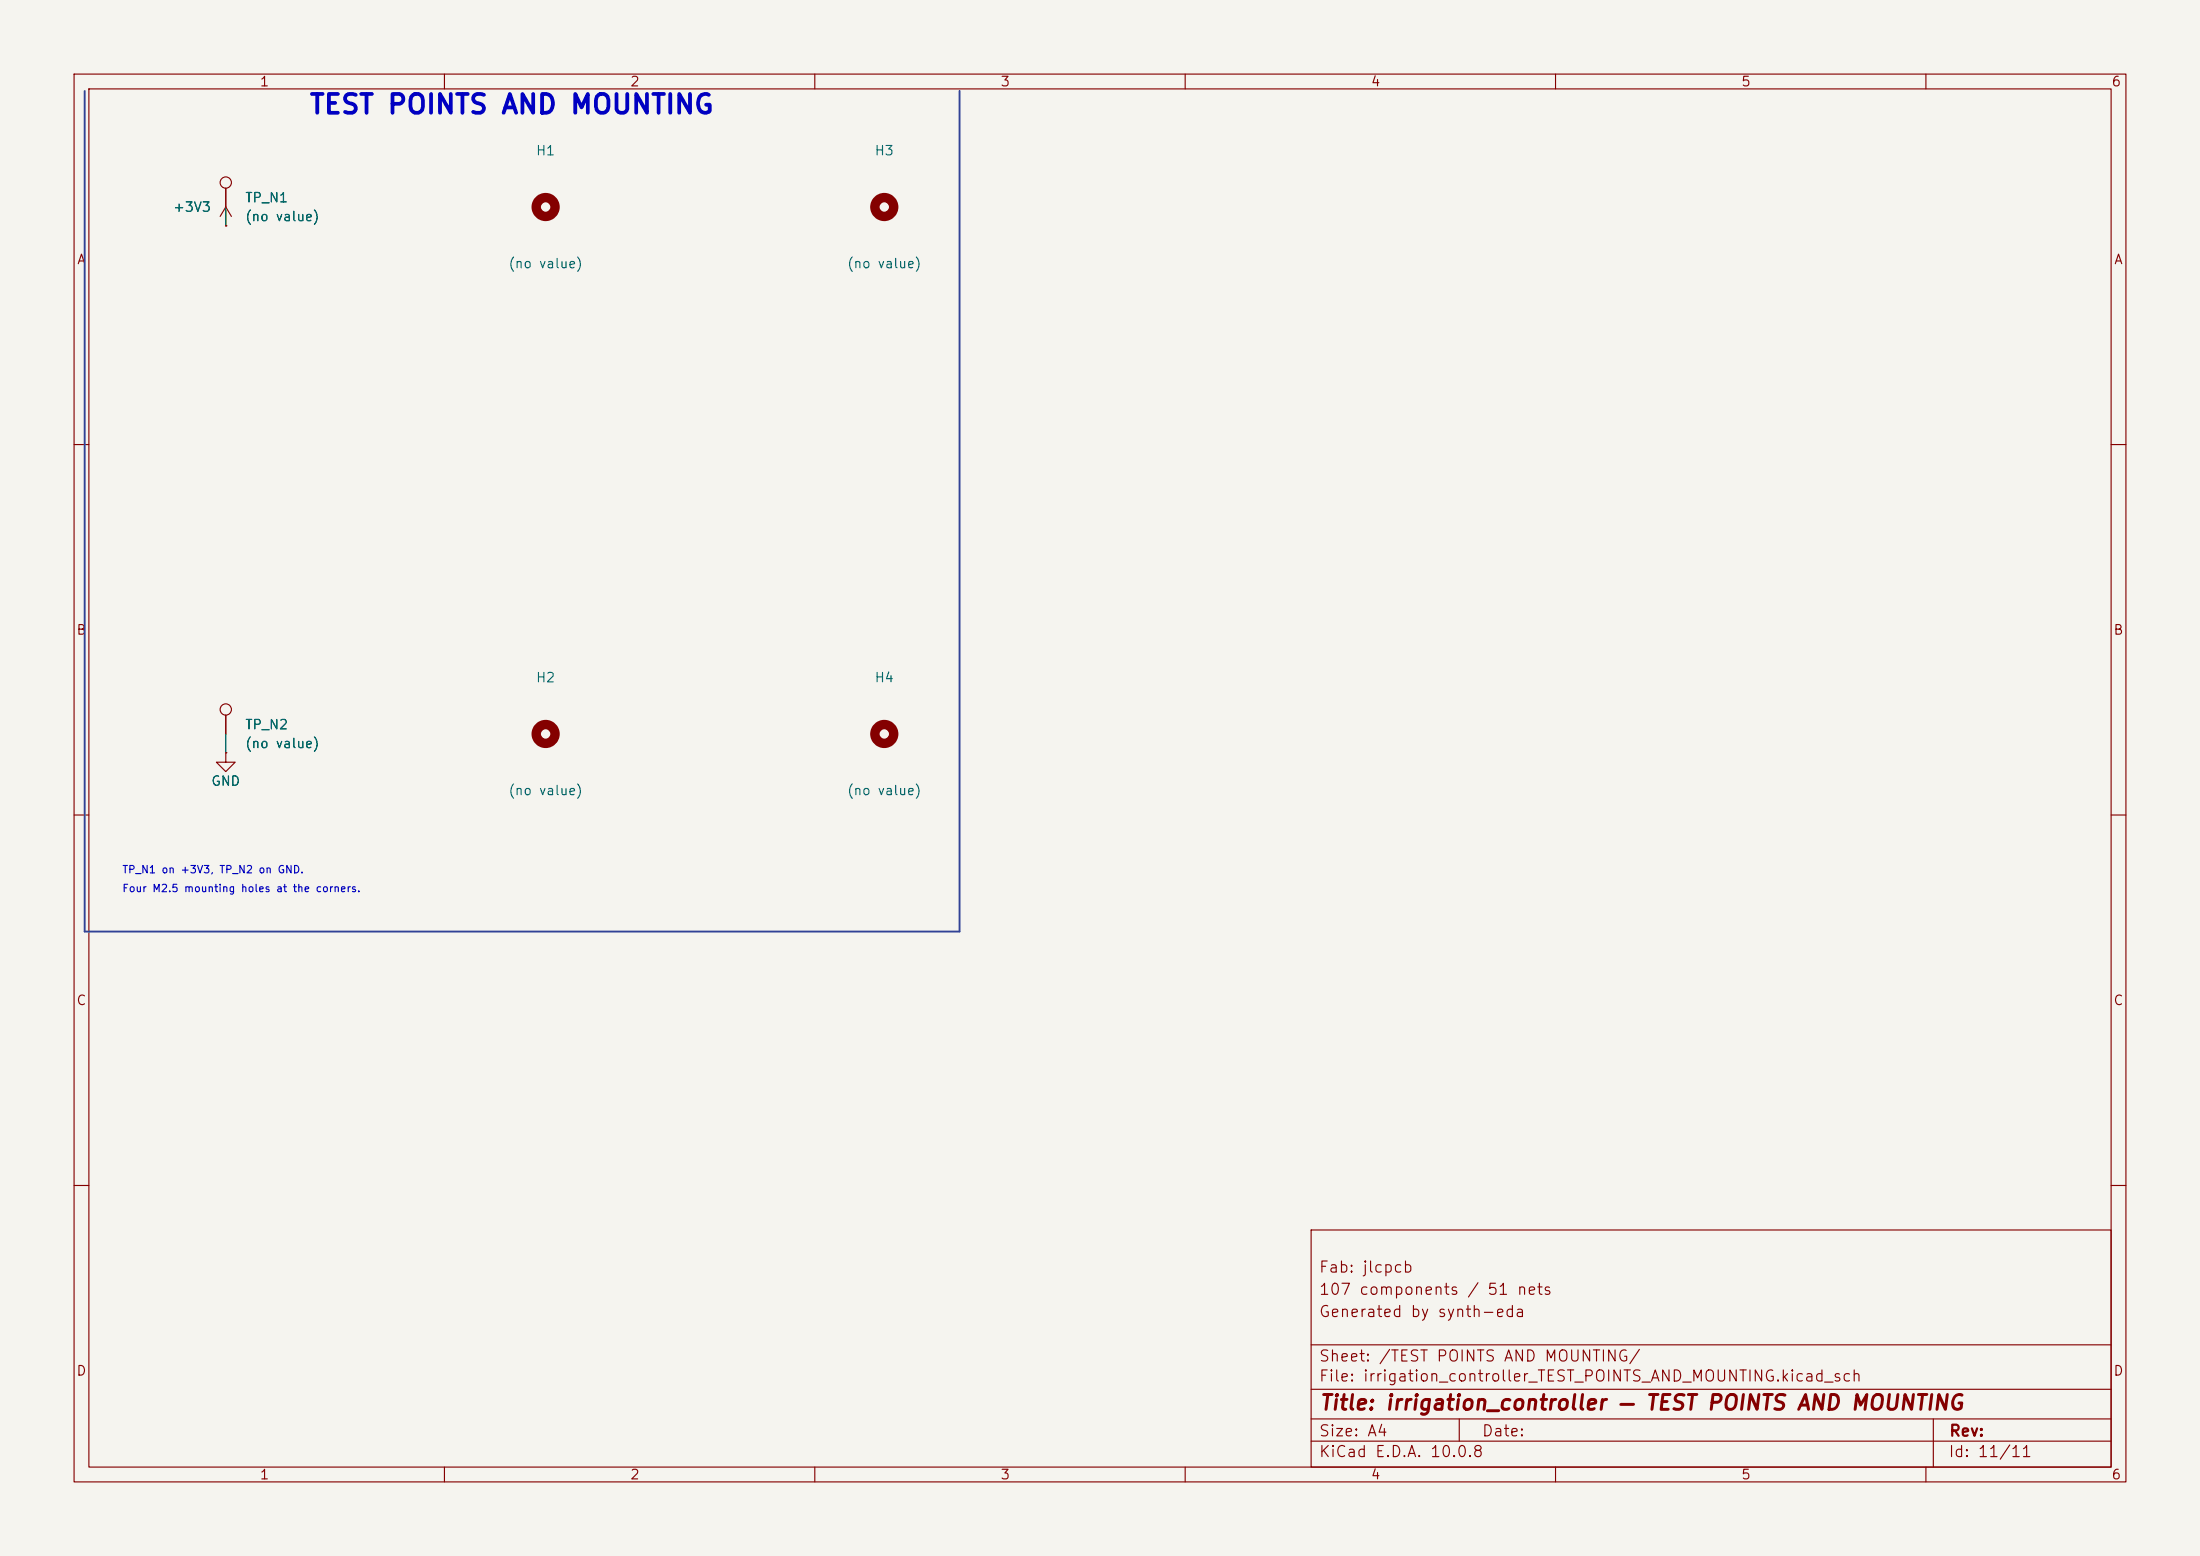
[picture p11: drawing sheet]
<svg xmlns="http://www.w3.org/2000/svg" width="297mm" height="210mm" viewBox="0 0 297 210" stroke-linecap="round" stroke-linejoin="round" font-family="sans-serif">
<path d="M0 0h297v210h-297z" fill="#f5f4ef" stroke="#f5f4ef" stroke-width=".14"/>
<g fill="none" stroke="#840000" stroke-width=".15">
<path d="M10 10h277v190h-277zM12 12h273v186h-273zM60 10v2M110 10v2M160 10v2M210 10v2M260 10v2M29.7 29.2l.8-1.3 .7 1.3M30.5 30.5h.1M30.5 25.4v5.1M10 60h2M285 60h2"/>
<path d="M30.5 96.5v2.6M10 110h2M30.5 101.6v1.3h1.2l-1.2 1.2-1.3-1.2h1.3M30.5 101.6h.1M285 110h2M10 160h2M177 166h108v32h-108zM285 160h2M60 198v2M110 198v2M160 198v2M177 194.5h108"/>
<path d="M177 191.5h108M177 187.5h108M177 181.5h108M197 191.5v3M210 198v2M260 198v2M261 191.5v6.5"/>
<circle cx="30.5" cy="24.6" r=".76"/>
<circle cx="30.5" cy="95.8" r=".76"/>
</g>
<g fill="none" stroke="#840000" stroke-width="1.3">
<circle cx="73.7" cy="27.9" r="1.27"/>
<circle cx="119.4" cy="27.9" r="1.27"/>
<circle cx="73.7" cy="99.1" r="1.27"/>
<circle cx="119.4" cy="99.1" r="1.27"/>
</g>
<path d="M11.4 12.3v113.4h118.1v-113.4" fill="none" stroke="#314296" stroke-width=".25"/>
<path d="M30.5 27.9v2.6M30.5 99.1v2.5" fill="none" stroke="#009600" stroke-width=".15"/>
<text font-size="2.5" fill="#0000c2" x="41.6" y="16">TEST POINTS AND MOUNTING</text>
<text font-size="2" fill="#840000" x="178" y="190.8">Title: irrigation_controller — TEST POINTS AND MOUNTING</text>
<g font-size="1.5" fill="#840000">
<text x="178" y="172.1">Fab: jlcpcb</text>
<text x="178" y="178.1">Generated by synth-eda</text>
<text x="178" y="175.1">107 components / 51 nets</text>
<text x="178" y="184.1">Sheet: /TEST POINTS AND MOUNTING/</text>
<text x="178" y="186.8">File: irrigation_controller_TEST_POINTS_AND_MOUNTING.kicad_sch</text>
<text x="178" y="197">KiCad E.D.A. 10.0.8</text>
<text x="178" y="194.2">Size: A4</text>
<text x="200" y="194.2">Date:</text>
<text x="263" y="197">Id: 11/11</text>
<text x="263" y="194.2">Rev:</text>
</g>
<g font-size="1.3" fill="#840000">
<text x="35" y="12">1</text>
<text x="85" y="12">2</text>
<text x="135" y="12">3</text>
<text x="185" y="12">4</text>
<text x="235" y="12">5</text>
<text x="285" y="12">6</text>
<text x="10.3" y="36">A</text>
<text x="285.3" y="36">A</text>
<text x="10.2" y="86">B</text>
<text x="285.2" y="86">B</text>
<text x="10.2" y="136">C</text>
<text x="285.2" y="136">C</text>
<text x="10.2" y="186">D</text>
<text x="285.2" y="186">D</text>
<text x="35" y="200">1</text>
<text x="85" y="200">2</text>
<text x="135" y="200">3</text>
<text x="185" y="200">4</text>
<text x="235" y="200">5</text>
<text x="285" y="200">6</text>
</g>
<g font-size="1.3" fill="#006464">
<text x="72.3" y="21.3">H1</text>
<text x="118" y="21.3">H3</text>
<text x="23.3" y="28.9">+3V3</text>
<text x="33" y="27.6">TP_N1</text>
<text x="33" y="30.2">(no value)</text>
<text x="68.5" y="36.5">(no value)</text>
<text x="114.3" y="36.5">(no value)</text>
<text x="72.3" y="92.4">H2</text>
<text x="118" y="92.4">H4</text>
<text x="33" y="98.8">TP_N2</text>
<text x="33" y="101.3">(no value)</text>
<text x="28.4" y="106.4">GND</text>
<text x="68.5" y="107.6">(no value)</text>
<text x="114.3" y="107.6">(no value)</text>
</g>
<g font-size="1" fill="#0000c2">
<text x="16.4" y="118.1">TP_N1 on +3V3, TP_N2 on GND.</text>
<text x="16.4" y="120.7">Four M2.5 mounting holes at the corners.</text>
</g>
</svg>
